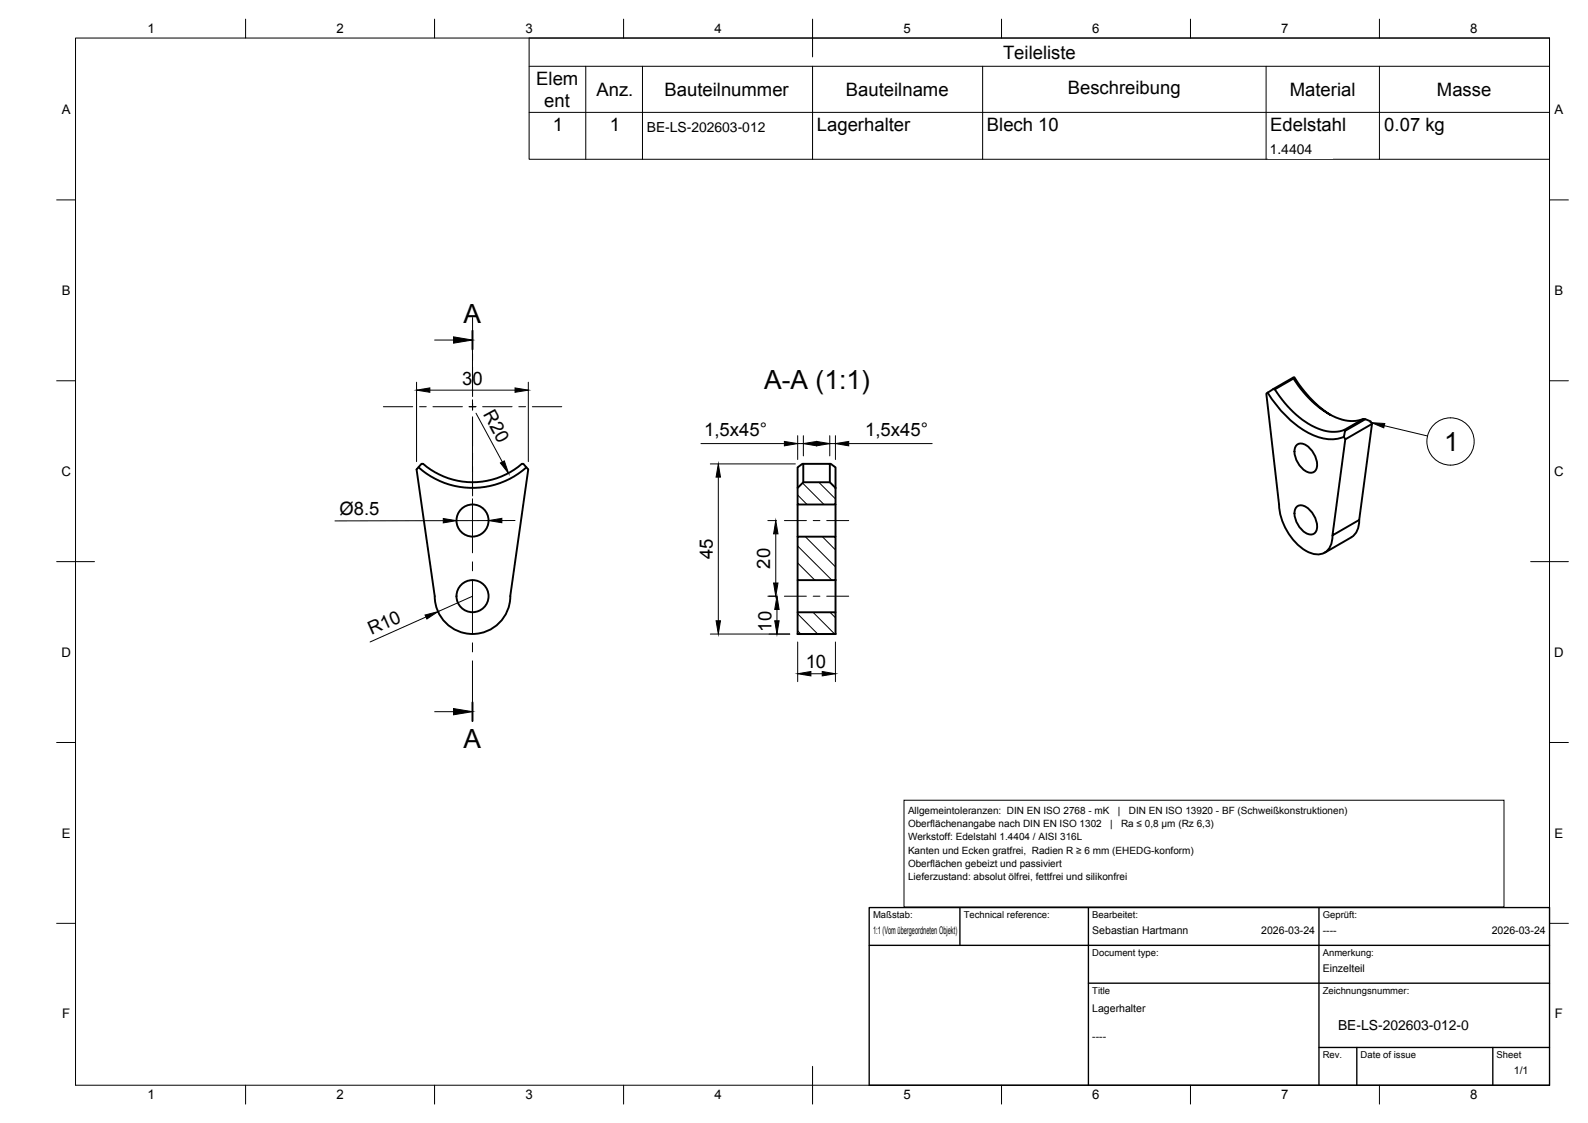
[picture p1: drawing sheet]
<svg xmlns="http://www.w3.org/2000/svg" width="420mm" height="297mm" viewBox="0 0 420 297" stroke-linecap="round" stroke-linejoin="round" font-family="sans-serif">
<!-- layer: Visible -->
<g fill="none" stroke="#000" stroke-width=".51">
<path d="M342.2 99.9l-5.4 3M335.4 103.9a27.7 27.7 0 0 0 12.8 11.5 9.7 9.7 0 0 0 7.4 .1M342.2 100.1l-4.9 2.9M343.2 117.7a2.69 2.69 0 0 1 3.5 1 5.6 5.6 0 0 1 1.5 5.6 2.05 2.05 0 0 1-3.3-.1 5.9 5.9 0 0 1-2.1-6.1zM352 109.7a30.8 30.8 0 0 1-9.5-9.9l-.3 .1a24.3 24.3 0 0 0 12.9 11.1 8.7 8.7 0 0 0 5.6-.2M355.9 114l5.4-3.1 1.3 .5 .4 .7-7.1 4.1-.3-.7zM355.9 114l-.1-.3a10.6 10.6 0 0 1-9.7-1.6 28.7 28.7 0 0 1-8.8-9.1l-.5-.1-1.8 1.2 3.4 29.3a15.3 15.3 0 0 0 8.1 12.8 4 4 0 0 0 6-3.4l.1-1.2M361.3 110.9l-.6-.1-4.9 2.9M363 112.1l-3.4 25.4-7 4.1 3.3-25.4M110.7 123.6a21.5 21.5 0 0 0 28.6 0l-.8-.9h-.4a20 20 0 0 1-26.1 0h-.5l-1.3 1.5 4.8 33.5a10 10 0 0 0 10 10 10 10 0 0 0 10-10l4.8-33.5-.5-.6M211 129.1l1.5-1.5h7.1l1.5 1.5v4.3h-10.1zM211 133.4v8.6"/>
<path d="M212.5 127.6v-4.9h-.2l-1.3 .9v5.5M212.5 122.7h7.1v4.9M219.6 122.7h.2l1.3 .9v5.5M221.1 133.4v8.6M343.2 134a2.69 2.69 0 0 1 3.5 1 5.6 5.6 0 0 1 1.5 5.6 2.05 2.05 0 0 1-3.3 0 5.9 5.9 0 0 1-2.1-6.2zM359.6 137.5a5 5 0 0 1-2 4.6M211 142h10.1v11.4h-10.1zM211 153.4v8.6M221.1 153.4v8.6M357.5 142.1l-7 4.1M211 162h10.1v5.7h-10.1zM211 167.7h10.1"/>
<circle cx="125" cy="137.7" r="4.2"/>
<circle cx="125" cy="157.7" r="4.2"/>
</g>
<circle cx="211" cy="167.7" r=".25" fill="#000"/>
<!-- layer: BORDER -->
<g fill="none" stroke="#000" stroke-width=".26">
<path d="M20 10.1h390v276.9h-390zM65 5.1v5M115 5.1v5M165 5.1v5M215 5.1v10M265 5.1v5M315 5.1v5M365 5.1v5M15 52.9h5M410 52.9h5M15 100.7h5M410 100.7h5"/>
<path d="M15 148.6h10M405 148.6h10M15 196.4h5M410 196.4h5M15 244.2h5M410 244.2h5M65 287v5M115 287v5M165 287v5M215 282.1v9.9M265 287v5M315 287v5"/>
<path d="M365 287v5"/>
</g>
<!-- layer: TITLEBLOCK -->
<path d="M230 240.1h180v46.9h-180zM230 250h180M254 240.1v9.9M288 240.1v46.9M349 240.1v46.9M288 260.1h122M349 277.1h61M359 277.1v9.9M395 277.1v9.9" fill="none" stroke="#000" stroke-width=".36"/>
<!-- layer: FD_Dimensions -->
<g fill="none" stroke="#000" stroke-width=".26">
<path d="M110.2 101.1v21M113.7 103.2h22.6M125.9 109.3l7 12.9M139.8 101.1v21M185.5 117.3h22M211.1 115.2v6.3M211.1 117.3h9.9M212.6 115.2v5.4M219.5 115.2v5.4M221 115.2v6.3M224.6 117.3h22M117.3 137.7l-28.7 .1"/>
<path d="M129.3 137.7h-8.5M136.3 137.7h-3.5M187.9 122.7h22.5M190.1 126.2v38M203.2 137.7h2.2M125 157.7l-9.1 4.1M203.2 157.7h2.2M205.3 141.2v13M112.7 163.2l-14.8 6.6M187.9 167.7h21.1M205.6 161.2v3M211.1 169.8v10.5"/>
<path d="M214.5 178.2h3.1M221 169.8v10.5"/>
</g>
<g fill="#000" stroke="#000" stroke-width=".26">
<path d="M110.2 103.2l3.5-.6v1.2zM136.3 102.6l3.5 .6-3.5 .6zM207.5 116.8l3.6 .5-3.6 .6zM216 116.8l3.5 .5-3.5 .6zM212.6 117.3l3.4-.5v1.1zM221 117.3l3.6-.5v1.1zM117.3 137.1l3.5 .6-3.5 .6zM129.3 137.7l3.5-.6v1.2zM132.4 122.5l1-.6 1.2 3.4zM190.1 122.7l.5 3.5h-1.1zM204.7 154.2h1.1l-.5 3.5zM205.3 137.7l.5 3.5h-1.1z"/>
<path d="M112.5 162.7l3.4-.9-3 1.9zM189.5 164.2h1.1l-.5 3.5zM205 164.2h1.1l-.5 3.5zM205.6 157.7l.5 3.5h-1.1zM211.1 178.2l3.4-.6v1.2zM217.6 177.6l3.4 .6-3.4 .6z"/>
</g>
<!-- layer: Smart Centers -->
<g fill="none" stroke="#000" stroke-width=".26">
<path d="M125 84v7.7M125 93.5v1.8M125 97.1v7.8M101.4 107.6h7.8M111 107.6h1.8M114.6 107.6h7.7M124.1 107.6h1.8M125 106.7v1.8M125 110.2v7.8M125 119.8v1.8M127.7 107.6h7.8M137.3 107.6h1.8"/>
<path d="M140.8 107.6h7.8M125 123.4v7.8M207.5 137.7h5.9M215.2 137.7h1.7M218.7 137.7h5.9M207.5 157.7h5.9M215.2 157.7h1.7M218.7 157.7h5.9"/>
</g>
<!-- layer: Section Lines -->
<path d="M125 87.4v5M125 185.7v5" fill="none" stroke="#000" stroke-width=".51"/>
<path d="M115 89.9h5M125 92.4v11M125 105.8v2.3M125 110.5v14.3M125 127.2v2.4M125 131.9v14.3M125 148.6v2.4M125 153.4v14.3M125 170v2.4M125 174.8v10.9M115 188.2h5" fill="none" stroke="#000" stroke-width=".26"/>
<path d="M120 89.1l5 .8-5 .9zM120 187.4l5 .8-5 .9z" fill="#000" stroke="#000" stroke-width=".26"/>
<!-- layer: Hatching -->
<path d="M211.1 130.9l2.5 2.6M212.3 127.8l5.7 5.7M216.6 127.6l4.4 4.4M211.1 153.4h.1M211.1 148.9l4.5 4.5M211.1 144.4l9 9M213.1 142l7.9 7.9M217.6 142l3.4 3.4M211.1 166.9l.8 .8M211.1 162.4l5.3 5.3M215.1 162l5.8 5.7M219.6 162l1.4 1.4" fill="none" stroke="#000" stroke-width=".26"/>
<!-- layer: Parts Lists -->
<path d="M140 10.1h270v32h-270zM140 17.5h270M155 17.5v24.6M170 17.5v24.6M215 17.5v24.6M260 17.5v24.6M335 17.5v24.6M365 17.5v24.6M140 29.7h270" fill="none" stroke="#000" stroke-width=".26"/>
<!-- layer: Balloons -->
<circle cx="383.8" cy="116.8" r="6.3" fill="none" stroke="#000" stroke-width=".26"/>
<!-- layer: 0 -->
<path d="M362.8 111.8l3.6 .2-.3 1.2z" fill="#000" stroke="#000" stroke-width=".26"/>
<path d="M366.2 112.6l11.5 2.7" fill="none" stroke="#000" stroke-width=".26"/>
<path d="M335.6 36.7h17v5.2h-17z" fill-rule="evenodd" fill="#fff"/>
<g fill="#fff" stroke="#fff" stroke-width=".35">
<path d="M354 268.5h41.9v4.9h-41.9z"/>
<path d="M171.1 31h41.9v4.9h-41.9z"/>
<path d="M336 36.8h16.3v4.9h-16.3z"/>
</g>
<path d="M239.2 211.7h158.7v28.2h-158.7z" fill-rule="evenodd" fill="#fff" stroke="#000" stroke-width=".26"/>
<g font-size="7">
<text x="122.7" y="85.4">A</text>
<text x="202.2" y="103">A-A (1:1)</text>
<text x="382.1" y="119.3">1</text>
<text x="122.7" y="197.7">A</text>
</g>
<g font-size="4.9">
<text x="265.4" y="15.5">Teileliste</text>
<text x="141.9" y="22.4">Elem</text>
<text x="144" y="28.3">ent</text>
<text x="157.8" y="25.4">Anz.</text>
<text x="175.8" y="25.3">Bauteilnummer</text>
<text x="223.8" y="25.3">Bauteilname</text>
<text x="282.5" y="24.9">Beschreibung</text>
<text x="341.3" y="25.3">Material</text>
<text x="380.2" y="25.3">Masse</text>
<text x="146.3" y="34.6">1</text>
<text x="161.3" y="34.6">1</text>
<text x="216.1" y="34.7">Lagerhalter</text>
<text x="261.1" y="34.7">Blech 10</text>
<text x="336.1" y="34.7">Edelstahl</text>
<text x="366.3" y="34.7">0.07 kg</text>
<text x="122.3" y="101.7">30</text>
<text x="127.7" y="109.5" transform="rotate(62 127.7 109.5)">R20</text>
<text x="186.3" y="115.3">1,5x45°</text>
<text x="228.9" y="115.3">1,5x45°</text>
<text x="89.8" y="136.2">Ø8.5</text>
<text x="188.6" y="147.9" transform="rotate(-90 188.6 147.9)">45</text>
<text x="203.8" y="150.4" transform="rotate(-90 203.8 150.4)">20</text>
<text x="204.1" y="167.1" transform="rotate(-90 204.1 167.1)">10</text>
<text x="98.3" y="168" transform="rotate(-24 98.3 168)">R10</text>
<text x="213.2" y="176.7">10</text>
</g>
<g font-size="3.7">
<text x="171.1" y="34.9">BE-LS-202603-012</text>
<text x="336" y="40.7">1.4404</text>
<text x="354" y="272.4">BE-LS-202603-012-0</text>
</g>
<g font-size="3.5">
<text x="39" y="8.8">1</text>
<text x="89" y="8.8">2</text>
<text x="139" y="8.8">3</text>
<text x="189" y="8.8">4</text>
<text x="239" y="8.8">5</text>
<text x="289" y="8.8">6</text>
<text x="339" y="8.8">7</text>
<text x="389" y="8.8">8</text>
<text x="16.3" y="30.2">A</text>
<text x="411.3" y="30.2">A</text>
<text x="16.3" y="78">B</text>
<text x="411.3" y="78">B</text>
<text x="16.2" y="125.9">C</text>
<text x="411.2" y="125.9">C</text>
<text x="16.2" y="173.7">D</text>
<text x="411.2" y="173.7">D</text>
<text x="16.3" y="221.6">E</text>
<text x="411.3" y="221.6">E</text>
<text x="16.4" y="269.4">F</text>
<text x="411.4" y="269.4">F</text>
<text x="39" y="290.8">1</text>
<text x="89" y="290.8">2</text>
<text x="139" y="290.8">3</text>
<text x="189" y="290.8">4</text>
<text x="239" y="290.8">5</text>
<text x="289" y="290.8">6</text>
<text x="339" y="290.8">7</text>
<text x="389" y="290.8">8</text>
</g>
<g font-size="2.8">
<text x="231" y="247">1:1 (Vom übergeordneten Objekt)</text>
<text x="289" y="247">Sebastian Hartmann</text>
<text x="333.7" y="247">2026-03-24</text>
<text x="350" y="247">----</text>
<text x="394.7" y="247">2026-03-24</text>
<text x="350" y="257.1">Einzelteil</text>
<text x="289" y="267.6">Lagerhalter</text>
<text x="289" y="275">----</text>
<text x="400.5" y="284.2">1/1</text>
</g>
<g font-size="2.6">
<text x="240.2" y="215.2">Allgemeintoleranzen: DIN EN ISO 2768 - mK</text>
<text x="295.8" y="215.2">|</text>
<text x="298.7" y="215.2">DIN EN ISO 13920 - BF (Schweißkonstruktionen)</text>
<text x="240.2" y="218.7">Oberflächenangabe nach DIN EN ISO 1302</text>
<text x="293.7" y="218.7">|</text>
<text x="296.6" y="218.7">Ra ≤ 0,8 µm (Rz 6,3)</text>
<text x="240.2" y="222.2">Werkstoff: Edelstahl 1.4404 / AISI 316L</text>
<text x="240.2" y="225.8">Kanten und Ecken gratfrei, Radien R ≥ 6 mm (EHEDG-konform)</text>
<text x="240.2" y="229.3">Oberflächen gebeizt und passiviert</text>
<text x="240.2" y="232.8">Lieferzustand: absolut ölfrei, fettfrei und silikonfrei</text>
</g>
<g font-size="2.5">
<text x="231" y="242.9">Maßstab:</text>
<text x="255" y="242.9">Technical reference:</text>
<text x="289" y="242.9">Bearbeitet:</text>
<text x="350" y="242.9">Geprüft:</text>
<text x="289" y="252.8">Document type:</text>
<text x="350" y="252.8">Anmerkung:</text>
<text x="289" y="262.9">Title</text>
<text x="350" y="262.9">Zeichnungsnummer:</text>
<text x="350" y="279.9">Rev.</text>
<text x="360" y="279.9">Date of issue</text>
<text x="396" y="279.9">Sheet</text>
</g>
</svg>
